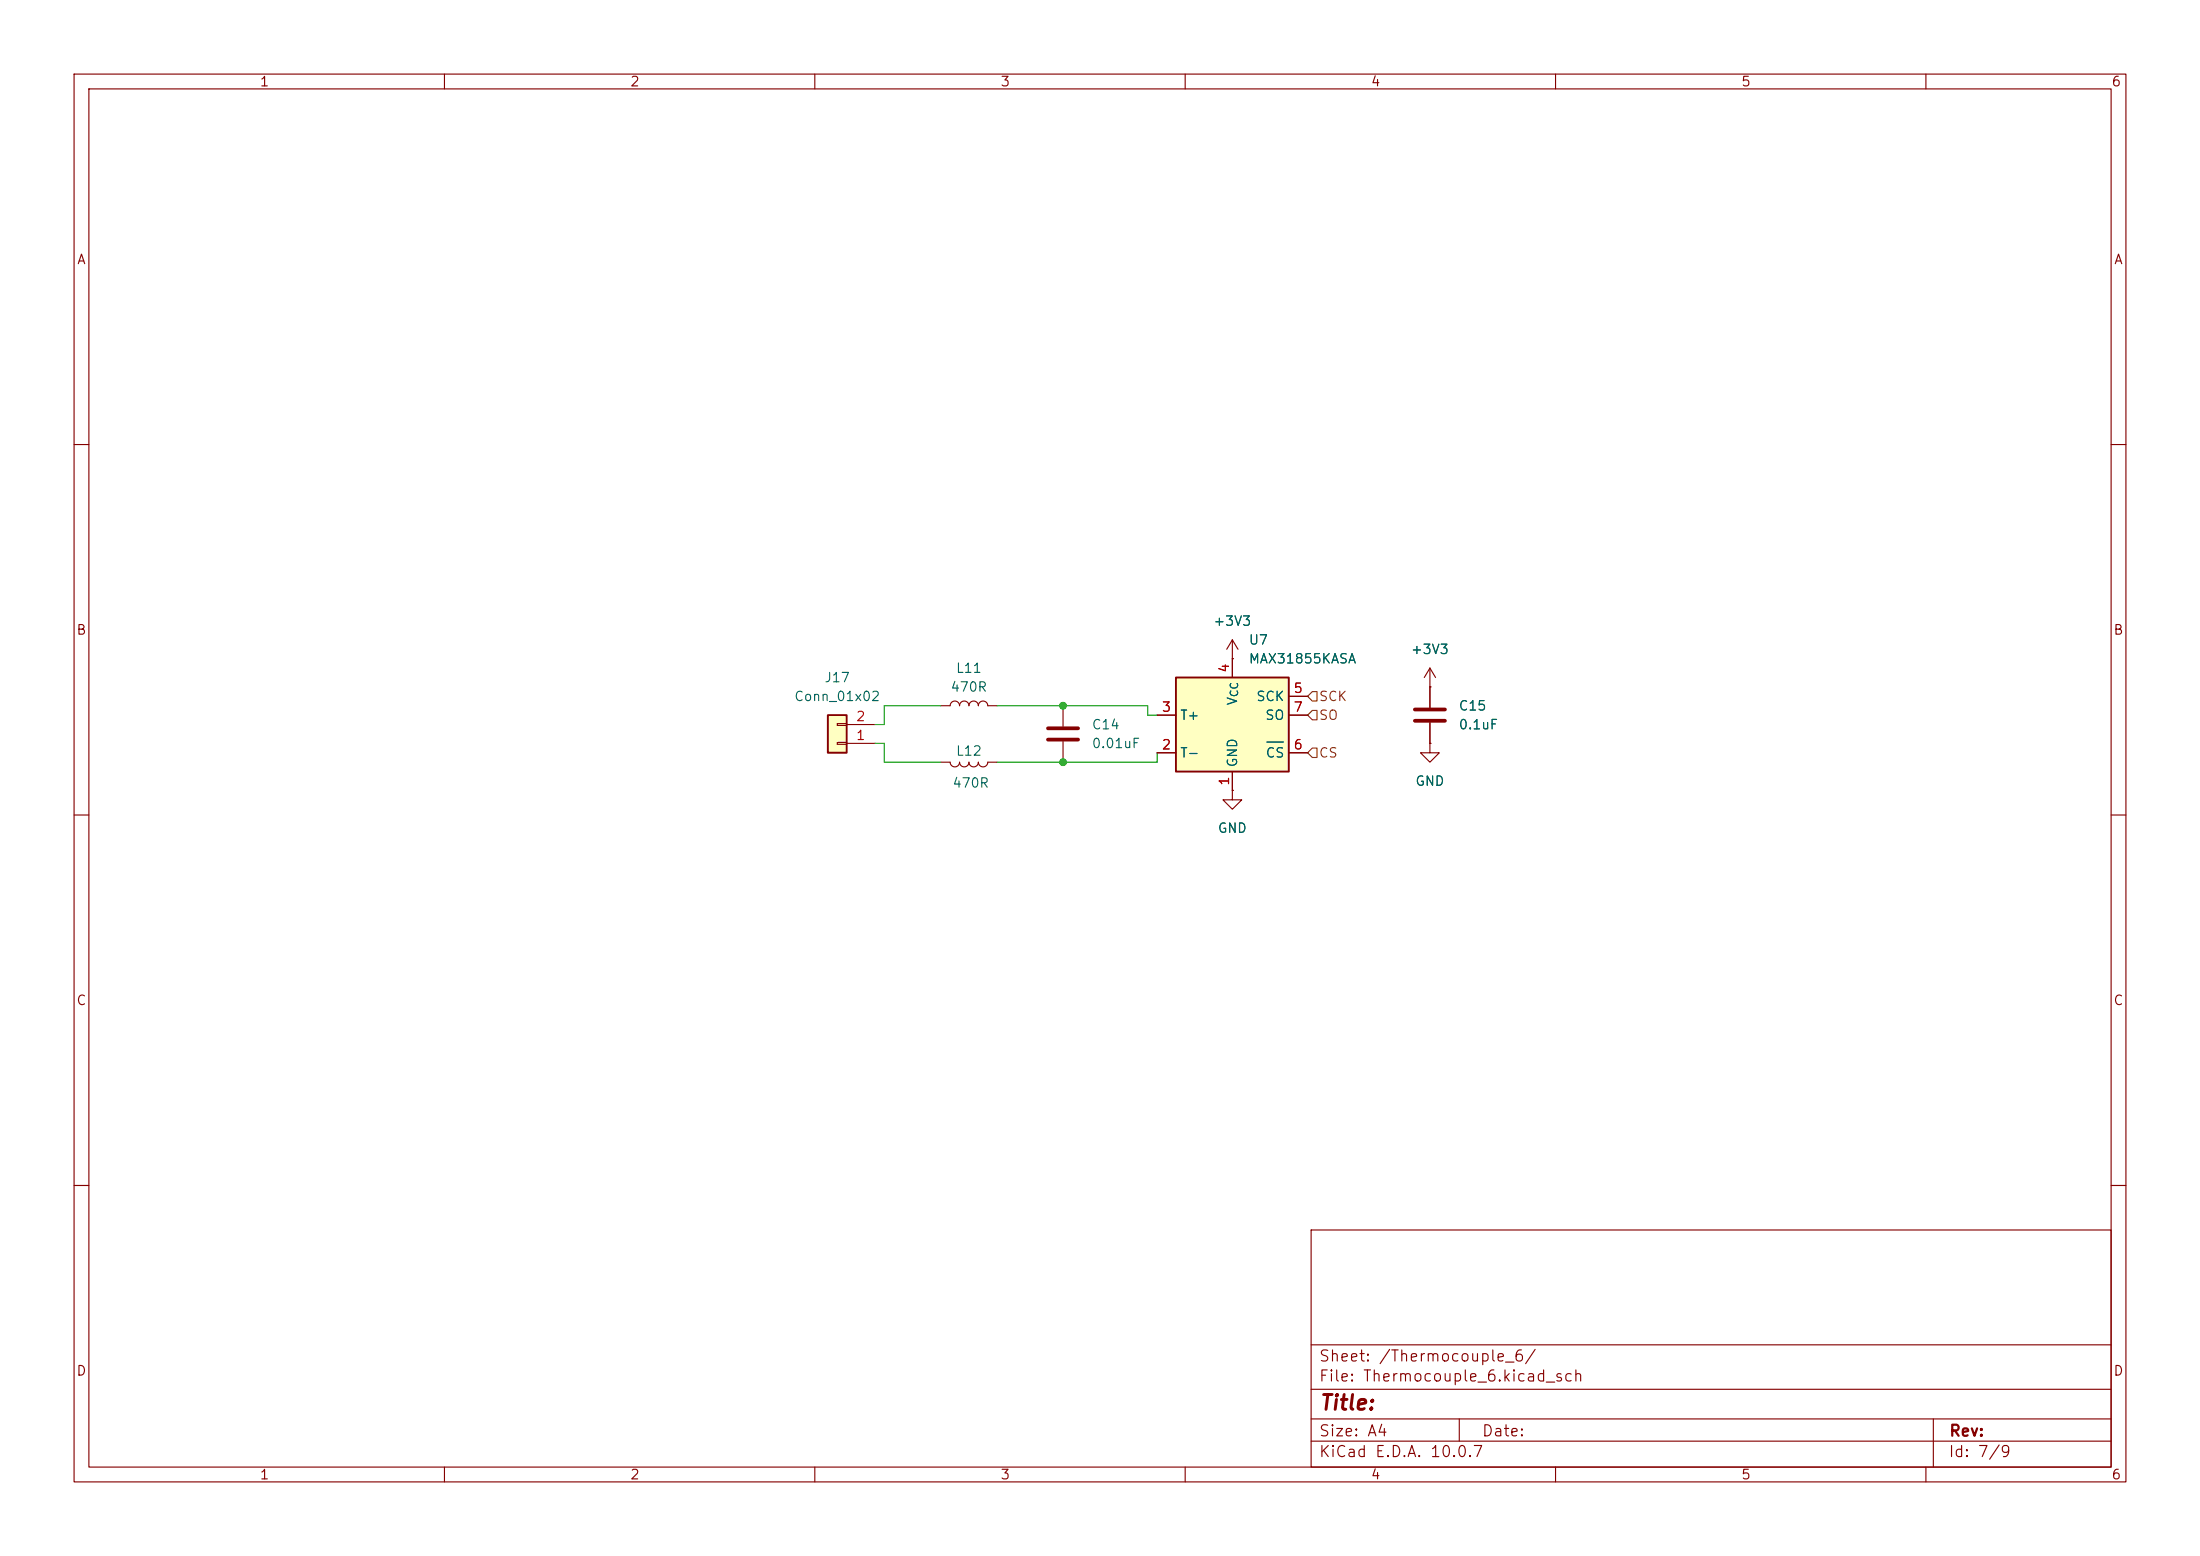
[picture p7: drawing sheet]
<svg xmlns="http://www.w3.org/2000/svg" width="297mm" height="210mm" viewBox="0 0 297 210" stroke-linecap="round" stroke-linejoin="round" font-family="sans-serif">
<g fill="none" stroke="#840000" stroke-width=".15">
<path d="M10 10h277v190h-277zM12 12h273v186h-273zM60 10v2M110 10v2M160 10v2M210 10v2M260 10v2M10 60h2M285 60h2M143.5 95.3v2.7M10 110h2M143.5 100.1v2.8"/>
<path d="M285 110h2M10 160h2M177 166h108v32h-108zM285 160h2M60 198v2M110 198v2M160 198v2M177 194.5h108M177 191.5h108M177 187.5h108M177 181.5h108M197 191.5v3"/>
<path d="M210 198v2M260 198v2M261 191.5v6.5"/>
</g>
<path d="M141.5 98.3h4M141.5 99.8h4" fill="none" stroke="#840000" stroke-width=".51"/>
<path d="M111.8 96.5h2.5v5.1h-2.5z" fill="#ffffc2"/>
<path d="M111.8 96.5h2.5v5.1h-2.5z" fill="none" stroke="#840000" stroke-width=".25"/>
<path d="M113 97.7h1.3v.2h-1.3zM114.3 97.8h3.8M166.4 88.9h.1M166.4 86.4l-.8 1.2M166.4 86.4l.7 1.2M166.4 86.4v2.5M113 100.2h1.3v.3h-1.3zM114.3 100.3h3.8M166.4 106.7v1.3h1.2l-1.2 1.2-1.3-1.2h1.3M166.4 106.7h.1" fill="none" stroke="#840000" stroke-width=".15"/>
<path d="M158.7 91.4h15.3v12.7h-15.3z" fill="#ffffc2"/>
<path d="M158.7 91.4h15.3v12.7h-15.3z" fill="none" stroke="#840000" stroke-width=".25"/>
<g fill="none" stroke="#840000" stroke-width=".15">
<path d="M127 95.3h1.3a.64 .64 0 0 1 .6-.7 .64 .64 0 0 1 .6 .7 .64 .64 0 0 1 .7-.7 .64 .64 0 0 1 .6 .7 .64 .64 0 0 1 .6-.7 .64 .64 0 0 1 .7 .7 .64 .64 0 0 1 .6-.7 .64 .64 0 0 1 .6 .7h1.3M156.2 96.5h2.5M166.4 88.9h.1M166.4 88.9v2.5M174 96.5h2.5M174 94h2.5M193 92.7h.1M193 90.2l-.7 1.2M193 90.2l.8 1.2M193 90.2v5.3M193 97.5v2.8M127 102.9h1.3a.64 .64 0 0 0 .6 .6 .64 .64 0 0 0 .6-.6 .64 .64 0 0 0 .7 .6 .64 .64 0 0 0 .6-.6 .64 .64 0 0 0 .6 .6 .64 .64 0 0 0 .7-.6 .64 .64 0 0 0 .6 .6 .64 .64 0 0 0 .6-.6h1.3"/>
<path d="M156.2 101.6h2.5M166.4 106.7h.1M166.4 104.1v2.6M174 101.6h2.5M193 100.3v1.3h1.3l-1.3 1.3-1.2-1.3h1.2M193 100.3h.1"/>
</g>
<path d="M171 100.2h2.3" fill="none" stroke="#006464" stroke-width=".15"/>
<path d="M191 95.8h4.1M191 97.3h4.1" fill="none" stroke="#840000" stroke-width=".51"/>
<path d="M177.2 95.9h.6v1.3h-.6l-.7-.7zM177.2 93.3h.6v1.3h-.6l-.7-.6zM177.2 101h.6v1.2h-.6l-.7-.6z" fill="none" stroke="#725600" stroke-width=".15"/>
<path d="M127 95.3h-7.6v2.5h-1.3M134.6 95.3h20.3v1.2h1.3M118.1 100.3h1.3v2.6h7.6M156.2 101.6v1.3h-21.6" fill="none" stroke="#009600" stroke-width=".15"/>
<g fill="#009600" stroke="#009600" stroke-width=".14">
<circle cx="143.5" cy="102.9" r=".46"/>
<circle cx="143.5" cy="95.3" r=".46"/>
</g>
<text font-size="2" fill="#840000" x="178" y="190.8">Title:</text>
<g font-size="1.5" fill="#840000">
<text x="178" y="184.1">Sheet: /Thermocouple_6/</text>
<text x="178" y="186.8">File: Thermocouple_6.kicad_sch</text>
<text x="178" y="197">KiCad E.D.A. 10.0.7</text>
<text x="178" y="194.2">Size: A4</text>
<text x="200" y="194.2">Date:</text>
<text x="263" y="197">Id: 7/9</text>
<text x="263" y="194.2">Rev:</text>
</g>
<g font-size="1.3" fill="#840000">
<text x="35" y="12">1</text>
<text x="85" y="12">2</text>
<text x="135" y="12">3</text>
<text x="185" y="12">4</text>
<text x="235" y="12">5</text>
<text x="285" y="12">6</text>
<text x="10.3" y="36">A</text>
<text x="285.3" y="36">A</text>
<text x="10.2" y="86">B</text>
<text x="285.2" y="86">B</text>
<text x="10.2" y="136">C</text>
<text x="285.2" y="136">C</text>
<text x="10.2" y="186">D</text>
<text x="285.2" y="186">D</text>
<text x="35" y="200">1</text>
<text x="85" y="200">2</text>
<text x="135" y="200">3</text>
<text x="185" y="200">4</text>
<text x="235" y="200">5</text>
<text x="285" y="200">6</text>
</g>
<g font-size="1.3" fill="#006464">
<text x="163.7" y="84.8">+3V3</text>
<text x="168.5" y="87.3">U7</text>
<text x="168.5" y="89.9">MAX31855KASA</text>
<text x="190.4" y="88.6">+3V3</text>
<text x="107.1" y="94.9">Conn_01x02</text>
<text x="111.2" y="92.4">J17</text>
<text x="128.2" y="93.7">470R</text>
<text x="129" y="91.1">L11</text>
<text x="167.3" y="95.3" transform="rotate(-90 167.3 95.3)">V</text>
<text x="169.5" y="94.9">SCK</text>
<text x="147.3" y="98.8">C14</text>
<text x="147.3" y="101.3">0.01uF</text>
<text x="159.2" y="97.5">T+</text>
<text x="170.7" y="97.5">SO</text>
<text x="196.8" y="96.2">C15</text>
<text x="196.8" y="98.8">0.1uF</text>
<text x="128.5" y="106.6">470R</text>
<text x="129" y="102.3">L12</text>
<text x="159.2" y="102.6">T-</text>
<text x="167.3" y="103.7" transform="rotate(-90 167.3 103.7)">GND</text>
<text x="170.8" y="102.6">CS</text>
<text x="191" y="106.4">GND</text>
<text x="164.3" y="112.7">GND</text>
</g>
<g font-size="1.3" fill="#a90000">
<text x="166.2" y="90.9" transform="rotate(-90 166.2 90.9)">4</text>
<text x="174.5" y="93.8">5</text>
<text x="115.5" y="100.2">1</text>
<text x="115.5" y="97.7">2</text>
<text x="156.7" y="101.5">2</text>
<text x="156.7" y="96.4">3</text>
<text x="174.5" y="101.5">6</text>
<text x="174.5" y="96.4">7</text>
<text x="166.2" y="106.1" transform="rotate(-90 166.2 106.1)">1</text>
</g>
<g font-size="1.3" fill="#725600">
<text x="178" y="94.9">SCK</text>
<text x="178" y="97.5">SO</text>
<text x="178" y="102.6">CS</text>
</g>
<text font-size="1" fill="#006464" x="167.4" y="94.2" transform="rotate(-90 167.4 94.2)">CC</text>
</svg>
